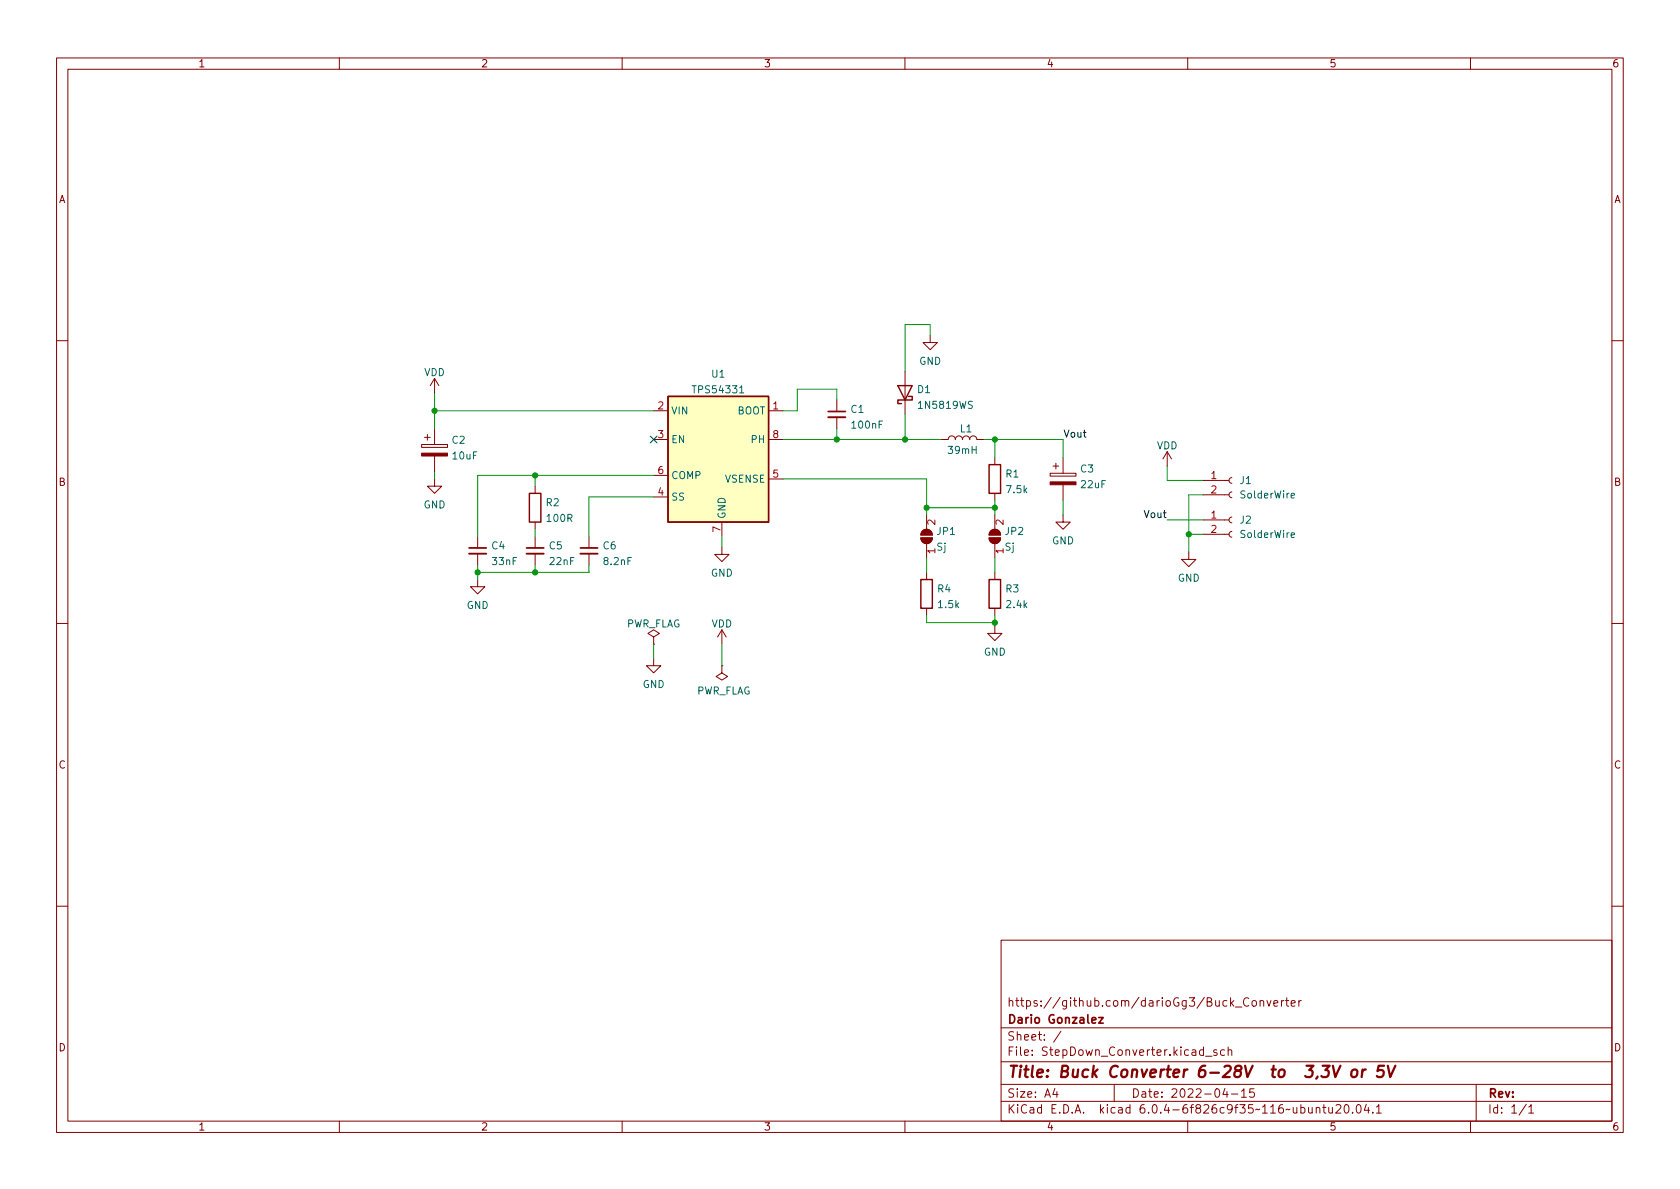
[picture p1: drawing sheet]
<svg xmlns="http://www.w3.org/2000/svg" width="297mm" height="210mm" viewBox="0 0 297 210" stroke-linecap="round" stroke-linejoin="round" font-family="sans-serif">
<g fill="none" stroke="#840000" stroke-width=".18">
<path d="M10 10.2h277v190.1h-277zM12 12.2h273v186.1h-273zM60 10.2v2M110 10.2v2M160 10.2v2M210 10.2v2M260 10.2v2M164.5 59.3v1.3h1.2l-1.2 1.2-1.3-1.2h1.3M10 60.2h2M74.5 78.6h4.6v.5h-4.6zM75.1 77.3h1M75.6 76.8v1"/>
<path d="M76.8 66.9v2.6M76.8 75.8v2.8M76.8 66.9l-.7 1.3M76.8 66.9l.8 1.3M115.6 72.6h2.5M115.6 77.7h2.5M135.9 72.6h2.5M135.9 77.7h2.5M148 70.7v2.1M148 73.8v2M160 65.7v7.6M166.4 77.7h1.2a.64 .64 0 0 1 .7-.6 .64 .64 0 0 1 .6 .6 .64 .64 0 0 1 .6-.6 .64 .64 0 0 1 .7 .6 .64 .64 0 0 1 .6-.6 .64 .64 0 0 1 .6 .6 .64 .64 0 0 1 .7-.6 .64 .64 0 0 1 .6 .6h1.3"/>
<path d="M206.4 79.9l-.8 1.2M206.4 79.9v2.5M206.4 79.9l.7 1.2M285 60.2h2M76.8 84.7v1.3h1.3l-1.3 1.2-1.2-1.2h1.2M76.8 80.6v2.8M84.5 94.9v2M84.5 97.9v2M94.6 86v1.2M94.6 92.3v1.3M94.6 94.9v2M94.6 97.9v2"/>
<path d="M104.1 94.9v2M104.1 97.9v2M115.6 87.9h2.5M115.6 84.1h2.5M127.6 96.8v1.2h1.3l-1.3 1.3-1.2-1.3h1.2M127.6 92.3v2.6M135.9 84.7h2.5M162.8 95.1h2a1.02 1.02 0 0 1-1 1 1.02 1.02 0 0 1-1-1zM163.1 93.9a1.02 1.02 0 0 1 1.1-.2 1.02 1.02 0 0 1 .6 .9h-2zM163.8 91.1v2.5M163.8 96.1v2.6M174.9 95.1h2a1.02 1.02 0 0 1-1 1 1.02 1.02 0 0 1-1-1z"/>
<path d="M175.2 93.9a1.02 1.02 0 0 1 1.1-.2 1.02 1.02 0 0 1 .6 .9h-2zM175.9 80.9v1.3M175.9 87.2v1.3M175.9 91.1v2.5M175.9 96.1v2.6M185.7 83.7h4.5v.5h-4.5zM186.2 82.4h1M186.7 81.9v1M188 91.1v1.2h1.2l-1.2 1.3-1.3-1.3h1.3M188 80.9v2.8M188 85.7v2.8M210.2 97.7v1.2h1.3l-1.3 1.3-1.3-1.3h1.3"/>
<path d="M212.7 94.5h4.6M212.7 91.9h4.6M212.7 87.5h4.6M212.7 85h4.6M217.8 94l-.4 .1-.1 .4 .1 .3 .4 .2M217.8 91.4l-.4 .2-.1 .3 .1 .4 .4 .2M217.8 87l-.4 .1-.1 .4 .1 .4 .4 .1M217.8 84.4l-.4 .2-.1 .4 .1 .3 .4 .2M10 110.2h2M84.5 102.5v1.3h1.2l-1.2 1.2-1.3-1.2h1.3M115.6 112.6l1-.6-1-.6-1 .6 1 .6v1.3M115.6 113.9h.1"/>
<path d="M115.6 116.5v1.2h1.2l-1.2 1.3-1.3-1.3h1.3M127.6 117.7v1.3l1.1 .6-1.1 .7-1-.7 1-.6M127.6 117.7h.1M127.6 111.4v2.5M127.6 111.4l-.7 1.2M127.6 111.4l.8 1.2M163.8 101.2v1.3M163.8 107.6v1.2M175.9 110.7v1.3h1.3l-1.3 1.3-1.3-1.3h1.3M175.9 101.2v1.3M175.9 107.6v1.2M285 110.2h2"/>
<path d="M10 160.2h2M177 166.3h108v32h-108zM220.8 176.6a.6 .6 0 0 0-.8 0 .6 .6 0 0 0-.1 .7 .56 .56 0 0 0 .3 .6 .56 .56 0 0 0 .6-.1M221.5 177l.4-.1 .2 .3v.4l-.2 .3h-.4l-.1-.3v-.4zM222.8 177.1l.2-.2 .4 .1v.9M222.8 176.9v1M224 176.9l.4 1 .3-1M225.2 177.4l.7-.1v-.3l-.5-.1-.2 .2 .1 .8h.6M226.6 176.9v1M227 176.9l-.3 .1-.1 .2M227.3 176.9h.6M227.5 176.4v1.3l.4 .2"/>
<path d="M228.3 177.4l.7-.1-.1-.3-.4-.1-.2 .2 .1 .8h.5M229.6 176.9v1M230.1 176.9l-.3 .1-.2 .2M285 160.2h2M60 198.3v2M110 198.3v2M160 198.3v2M177 194.8h108M177 191.8h108M177 187.8h108M177 181.8h108M186.5 192.5l-.4 1h1"/>
<path d="M186.9 193v1M187.6 182.4l-1.3 1.9M197 191.8v3M210 198.3v2M213.1 186.8h1.2M215.1 185.7l-.3-.1-.2 .2v.3l.5 .1v.4h-.5M216.5 185.7l-.4-.1-.3 .3v.4l.1 .3h.6M216.6 192.5l-.4 1h.9M216.9 193v1M217.1 185.8l.3-.2 .3 .1 .1 .9M217.1 185.1v1.5M217.7 193.5h1.2"/>
<path d="M219.5 193l.4-.5v1.5M219.5 194h.9M221.7 192.5h-.7l-.1 .7 .2-.1 .5 .1 .2 .2-.1 .5-.2 .1-.6-.1M232.7 196l.2-.2 .4 .1 .1 .9M232.7 195.8v1M233.9 195.8h.5M234.1 195.3v1.3l.3 .2M234.9 195.8l.1 1h.4l.2-.1M235.6 195.8v1M236.2 195.5l.6-.2 .2 .2 .1 .3-1 1h1M237.8 195.5l.2-.2a.81 .81 0 0 1 .6 .7 .81 .81 0 0 1-.3 .8h-.2a.81 .81 0 0 1-.3-1.3zM239.1 196.7v.1"/>
<path d="M240 195.4l.1-.1a.81 .81 0 0 1 .6 .7 .81 .81 0 0 1-.3 .8h-.1a.81 .81 0 0 1-.6-.6 .81 .81 0 0 1 .3-.8zM241.6 195.3l-.4 1h.9M241.9 195.8v1M242.7 196.7v.1M243.4 195.8l.4-.5v1.5M243.4 196.8h.8M260 198.3v2M261 191.8v6.5M269.9 195.3l-1.3 1.9M270.3 195.8l.4-.5v1.5M270.3 196.8h.9"/>
</g>
<path d="M233.9 188.5h1.2l-.8 .7h.3l.3 .2v.7l-.1 .2-.3 .2h-.6l-.3-.2M235.7 188.5l.4 2 .9-2M239.1 189.3a.52 .52 0 0 1 .5-.2 .52 .52 0 0 1 .4 .4l-.1 .6a.55 .55 0 0 1-.5 .4 .55 .55 0 0 1-.5-.4zM240.9 189.1l-.1 1.4M241.5 189.1l-.4 .1-.2 .3M244.7 188.5h-.9l-.3 .9 .4-.2 .6 .1 .2 .3-.2 .7-.3 .2h-.5l-.3-.2M245.4 188.5l.4 2 .9-2" fill="none" stroke="#840000" stroke-width=".4"/>
<path d="M146.4 72.8h3.1M82.9 96.9h3.1M93.1 96.9h3M102.6 96.9h3.1M194.3 179.9h.8l-.8 1h.8" fill="none" stroke="#840000" stroke-width=".3"/>
<g fill="#840000" stroke="#840000" stroke-width=".18">
<path d="M185.7 85.2h4.5v.5h-4.5z"/>
<path d="M74.5 80.1h4.6v.5h-4.6z"/>
<path d="M174.9 95.1h2a1.02 1.02 0 0 1-1 1 1.02 1.02 0 0 1-1-1z"/>
<path d="M175.2 93.9a1.02 1.02 0 0 1 1.1-.2 1.02 1.02 0 0 1 .6 .9h-2z"/>
<path d="M162.8 95.1h2a1.02 1.02 0 0 1-1 1 1.02 1.02 0 0 1-1-1z"/>
<path d="M163.1 93.9a1.02 1.02 0 0 1 1.1-.2 1.02 1.02 0 0 1 .6 .9h-2z"/>
</g>
<path d="M118.1 70.1h17.8v22.2h-17.8z" fill="#ffffc2" stroke="#ffffc2" stroke-width=".18"/>
<path d="M118.1 70.1h17.8v22.2h-17.8zM158.7 68.2h2.6l-1.3 2.5zM160.7 70.1h.6v.6h-2.6v.7h.7M93.6 87.2h2v5.1h-2zM174.9 82.2h2v5h-2zM162.8 102.5h2v5.1h-2zM174.9 102.5h2v5.1h-2z" fill="none" stroke="#840000" stroke-width=".25"/>
<path d="M130.8 69.5h.7M228.3 94.6l.6-.1-.1-.2-.3-.1-.2 .2v.6h.5M228.3 87.6l.6-.1-.1-.2-.3-.1-.2 .2v.6h.5" fill="none" stroke="#006464" stroke-width=".18"/>
<path d="M146.4 73.8h3.1M82.9 97.9h3.1M93.1 97.9h3M102.6 97.9h3.1" fill="none" stroke="#840000" stroke-width=".33"/>
<g fill="none" stroke="#009600" stroke-width=".18">
<path d="M164.5 59.3v-1.9h-4.5v8.3M76.8 72.6h38.8M76.8 69.5v6.3M138.4 77.7h28M148 70.7v-1.9h-7v3.8h-2.6M148 75.8v1.9M160 73.3v4.4M174 77.7h14v3.2M175.9 77.7v3.2M76.8 83.4v1.3M84.5 99.9v2.6M94.6 84.1v1.9"/>
<path d="M94.6 93.6v1.3M94.6 99.9v1.3M104.1 99.9v1.3h-19.6M115.6 87.9h-11.5v7M115.6 84.1h-31.1v10.8M127.6 94.9v1.9M138.4 84.7h25.4v6.4M163.8 89.8h12.1M163.8 98.7v2.5M175.9 88.5v2.6M175.9 98.7v2.5M188 88.5v2.6"/>
<path d="M206.4 82.4v2.6h6.3M206.4 91.9h6.3M210.2 94.5h2.5M212.7 87.5h-2.5v10.2M115.6 113.9v2.6M127.6 113.9v3.8M163.8 108.8v1.3h12.1M175.9 108.8v1.9"/>
</g>
<path d="M115 77.1l1.2 1.2M116.2 77.1l-1.2 1.2" fill="none" stroke="#000084" stroke-width=".18"/>
<g fill="#009600" stroke="#009600" stroke-width=".18">
<circle cx="94.6" cy="84.1" r=".46"/>
<circle cx="84.5" cy="101.2" r=".46"/>
<circle cx="76.8" cy="72.6" r=".46"/>
<circle cx="94.6" cy="101.2" r=".46"/>
<circle cx="210.2" cy="94.5" r=".46"/>
<circle cx="175.9" cy="110.1" r=".46"/>
<circle cx="148" cy="77.7" r=".46"/>
<circle cx="160" cy="77.7" r=".46"/>
<circle cx="163.8" cy="89.8" r=".46"/>
<circle cx="175.9" cy="89.8" r=".46"/>
<circle cx="175.9" cy="77.7" r=".46"/>
</g>
<text font-size="2.8" fill="#840000" x="178" y="190.6">Title: Buck Converter 6-28V to 3,3V or 5V</text>
<g font-size="2.1" fill="#840000">
<text x="178" y="178">https://github.com/darioGg3/Buck_Converter</text>
<text x="178" y="184">Sheet: /</text>
<text x="178" y="181">Dario Gonzalez</text>
<text x="178" y="186.7">File: StepDown_Converter.kicad_sch</text>
<text x="178" y="196.9">KiCad E.D.A. kicad 6.0.4-6f826c9f35~116~ubuntu20.04.1</text>
<text x="178" y="194.1">Size: A4</text>
<text x="200" y="194.1">Date: 2022-04-15</text>
<text x="263" y="194.1">Rev:</text>
<text x="263" y="196.9">Id: 1/1</text>
</g>
<g font-size="1.8" fill="#840000">
<text x="35" y="11.9">1</text>
<text x="85" y="11.9">2</text>
<text x="135" y="11.9">3</text>
<text x="185" y="11.9">4</text>
<text x="235" y="11.9">5</text>
<text x="285" y="11.9">6</text>
<text x="10.3" y="35.9">A</text>
<text x="285.3" y="35.9">A</text>
<text x="10.3" y="85.9">B</text>
<text x="285.3" y="85.9">B</text>
<text x="10.3" y="135.9">C</text>
<text x="285.3" y="135.9">C</text>
<text x="10.3" y="185.9">D</text>
<text x="285.3" y="185.9">D</text>
<text x="35" y="199.9">1</text>
<text x="85" y="199.9">2</text>
<text x="135" y="199.9">3</text>
<text x="185" y="199.9">4</text>
<text x="235" y="199.9">5</text>
<text x="285" y="199.9">6</text>
</g>
<g font-size="1.8" fill="#006464">
<text x="162.5" y="64.5">GND</text>
<text x="75" y="66.5">VDD</text>
<text x="122.8" y="69.5">TPS54331</text>
<text x="125.9" y="66.8">U1</text>
<text x="162.2" y="69.5">D1</text>
<text x="118.6" y="73.3">VIN</text>
<text x="130.3" y="73.3">BOOT</text>
<text x="150.5" y="73">C1</text>
<text x="150.7" y="75.8">100nF</text>
<text x="162.6" y="72.3">1N5819WS</text>
<text x="169.8" y="76.4">L1</text>
<text x="79.9" y="78.5">C2</text>
<text x="80.1" y="81.2">10uF</text>
<text x="118.6" y="78.4">EN</text>
<text x="132.9" y="78.4">PH</text>
<text x="167.8" y="80.3">39mH</text>
<text x="191.1" y="83.5">C3</text>
<text x="204.5" y="79.4">VDD</text>
<text x="74.9" y="89.9">GND</text>
<text x="96.6" y="89.5">R2</text>
<text x="118.6" y="88.5">SS</text>
<text x="118.6" y="84.7">COMP</text>
<text x="128.2" y="85.3">VSENSE</text>
<text x="177.9" y="84.4">R1</text>
<text x="178.1" y="87.2">7.5k</text>
<text x="191.2" y="86.3">22uF</text>
<text x="219.3" y="85.6">J1</text>
<text x="219.5" y="88.1">SolderWire</text>
<text x="96.8" y="92.3">100R</text>
<text x="128.3" y="91.8" transform="rotate(-90 128.3 91.8)">GND</text>
<text x="165.7" y="94.6">JP1</text>
<text x="177.8" y="94.6">JP2</text>
<text x="219.3" y="92.6">J2</text>
<text x="219.5" y="95.1">SolderWire</text>
<text x="87" y="97.1">C4</text>
<text x="87.1" y="99.9">33nF</text>
<text x="97.1" y="97.1">C5</text>
<text x="97.3" y="99.9">22nF</text>
<text x="106.7" y="97.1">C6</text>
<text x="106.9" y="99.9">8.2nF</text>
<text x="125.7" y="102">GND</text>
<text x="165.6" y="97.4">Sj</text>
<text x="177.7" y="97.4">Sj</text>
<text x="186" y="96.3">GND</text>
<text x="82.5" y="107.7">GND</text>
<text x="165.8" y="104.7">R4</text>
<text x="166" y="107.5">1.5k</text>
<text x="177.9" y="104.7">R3</text>
<text x="178.1" y="107.5">2.4k</text>
<text x="208.2" y="102.9">GND</text>
<text x="110.6" y="110.9">PWR_FLAG</text>
<text x="125.8" y="110.9">VDD</text>
<text x="173.9" y="115.9">GND</text>
<text x="113.6" y="121.7">GND</text>
<text x="123" y="122.8">PWR_FLAG</text>
</g>
<g font-size="1.8" fill="#a90000">
<text x="116.3" y="72.4">2</text>
<text x="116.3" y="77.5">3</text>
<text x="136.7" y="72.4">1</text>
<text x="136.7" y="77.5">8</text>
<text x="116.3" y="83.8">6</text>
<text x="116.3" y="87.6">4</text>
<text x="136.7" y="84.4">5</text>
<text x="214.1" y="84.7">1</text>
<text x="214.1" y="87.2">2</text>
<text x="127.4" y="94.1" transform="rotate(-90 127.4 94.1)">7</text>
<text x="165.4" y="92.8" transform="rotate(-90 165.4 92.8)">2</text>
<text x="177.4" y="92.8" transform="rotate(-90 177.4 92.8)">2</text>
<text x="214.1" y="91.7">1</text>
<text x="214.1" y="94.2">2</text>
<text x="165.4" y="97.9" transform="rotate(-90 165.4 97.9)">1</text>
<text x="177.4" y="97.9" transform="rotate(-90 177.4 97.9)">1</text>
</g>
<g font-size="1.8" fill="#0f0f0f">
<text x="188" y="77.4">Vout</text>
<text x="202.4" y="91.6">Vout</text>
</g>
</svg>
